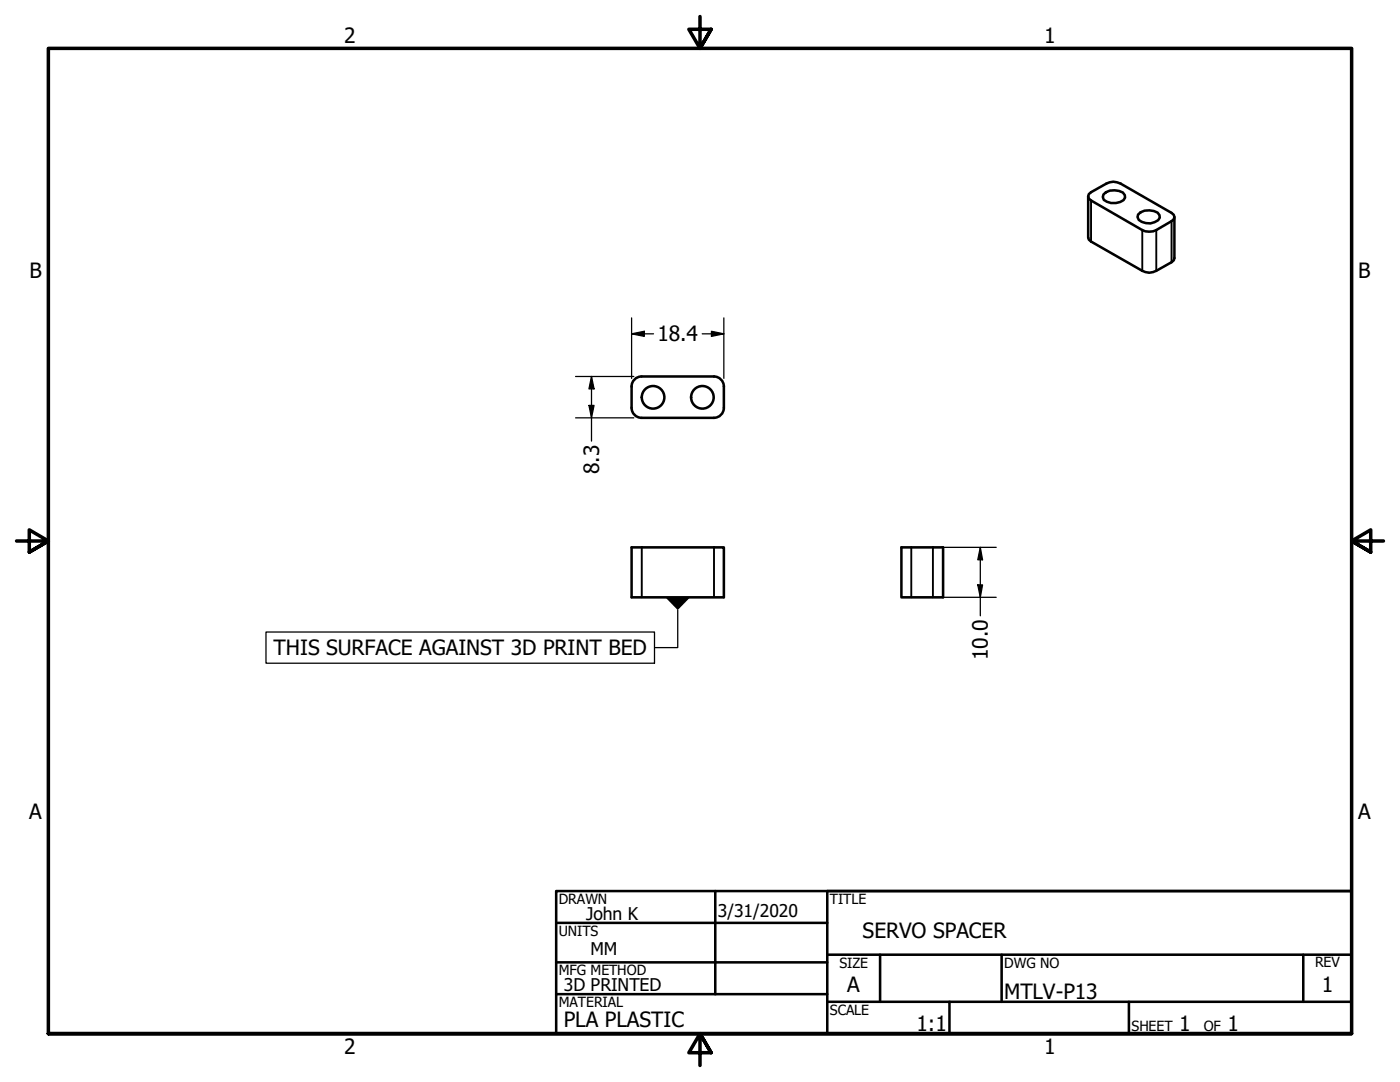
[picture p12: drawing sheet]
<svg xmlns="http://www.w3.org/2000/svg" width="279mm" height="216mm" viewBox="0 0 279 216" stroke-linecap="round" stroke-linejoin="round" font-family="sans-serif">
<!-- layer: Visible (ANSI) -->
<g fill="none" stroke="#000" stroke-width=".51">
<path d="M217.2 39.2v8.2l.1 .4 .4 .4 10.3 5.8a2.75 2.75 0 0 0 2.8 0l3.5-2.1 .1-.4v-8.2M217.3 38.7l3.5-2.1a2.87 2.87 0 0 1 2.8 0l10.2 5.9 .5 .4 .1 .4-.1 .5-3.5 2.1a3.2 3.2 0 0 1-2.8 0l-10.3-5.9-.4-.4-.1-.4zM220.2 38.8a3.1 3.1 0 0 1 3.9-.4l.4 .5v.5a2.74 2.74 0 0 1-3.6 .9l-.6-.4-.2-.6zM227.1 42.8a3.1 3.1 0 0 1 3.9-.4l.4 .5 .1 .5a2.82 2.82 0 0 1-4.2 .5l-.3-.6zM126 77.1v4.3M128 75.1a2 2 0 0 0-2 2M128.1 75.1h14.4M142.5 75.1a2 2 0 0 1 2 2M144.5 77.1v4.3M126 81.4a2 2 0 0 0 2 2M128.1 83.4h14.4M144.5 81.4a2 2 0 0 1-2 2"/>
<path d="M126 109.2h18.5v10h-18.5zM179.9 109.2h8.3v10h-8.3z"/>
<circle cx="130.3" cy="79.3" r="2.25"/>
<circle cx="140.2" cy="79.3" r="2.25"/>
</g>
<!-- layer: Visible Narrow (ANSI) -->
<path d="M217.7 40v8.2M228 45.9v8.1M230.8 45.9v8.1M233.8 44.1v8.2M128.1 109.2v10M142.5 109.2v10M181.9 109.2v10M186.2 109.2v10" fill="none" stroke="#000" stroke-width=".38"/>
<!-- layer: Border (ANSI) -->
<path d="M139.7 3.3v6.4l-2.2-3.9h4.4l-2.2 3.9 2.2-3.9M3.3 107.9h6.4l-3.9-2.2v4.5l3.9-2.3-3.9 2.3M276.1 107.9h-6.4l3.9-2.2v4.5l-3.9-2.3 3.9 2.3M9.7 206.2v-196.5h260v196.5h-260h260M141.9 210.1l-2.2-3.9 2.2 3.9h-4.4l2.2-3.9v6.4" fill="none" stroke="#000" stroke-width=".7"/>
<!-- layer: Title (ANSI) -->
<g fill="none" stroke="#000" stroke-width=".51">
<path d="M111 177.8h158.7v28.4h-158.7zM142.7 177.8v20.6M269.7 177.8h-104.6v28.4M111 184.1h54.1M111 192h54.1M111 198.4h54.1M165.1 190.5h104.6M165.1 199.9h104.6M175.6 190.5v9.4M189.5 199.9v6.3M199.9 190.5v9.4M225.3 199.9v6.3"/>
<path d="M260.1 190.5v9.4"/>
</g>
<!-- layer: Symbol (ANSI) -->
<path d="M132.8 119.2h4.9l-2.4 2.5z" fill-rule="evenodd" fill="#000"/>
<path d="M53.1 126.1h77.5v6.2h-77.5zM135.3 121.7v7.5h-4.7" fill="none" stroke="#000" stroke-width=".25"/>
<!-- layer: Dimension (ANSI) -->
<g fill="none" stroke="#000" stroke-width=".25">
<path d="M114.9 75.1h11.6M118 75.1l.6 2.5h-1.1zM118 75.1v12.9M126 66.6l2.6-.5v1zM126 66.6h4.4M126 63.4v12.1M140.1 66.6h4.4M142 66.1l2.5 .5-2.5 .5zM144.5 63.4v12.1M114.9 83.4h11.6M117.5 80.9h1.1l-.6 2.5zM187.8 109.2h11"/>
<path d="M187.8 119.2h11M195.1 116.7h1l-.5 2.5zM195.6 109.2l.5 2.5h-1zM195.6 109.2v13.7"/>
</g>
<g fill="#000">
<path d="M118 75.1l.6 2.5h-1.1z" fill-rule="evenodd"/>
<path d="M126 66.6l2.6-.5v1z" fill-rule="evenodd"/>
<path d="M142 66.1l2.5 .5-2.5 .5z" fill-rule="evenodd"/>
<path d="M117.5 80.9h1.1l-.6 2.5z" fill-rule="evenodd"/>
<path d="M195.1 116.7h1l-.5 2.5z" fill-rule="evenodd"/>
<path d="M195.6 109.2l.5 2.5h-1z" fill-rule="evenodd"/>
</g>
<g font-size="4.2">
<text x="68.7" y="8.6">2</text>
<text x="208.4" y="8.6">1</text>
<text x="5.9" y="55.5">B</text>
<text x="271.1" y="55.5">B</text>
<text x="131.2" y="68.1">18.4</text>
<text x="119.6" y="94.6" transform="rotate(-90 119.6 94.6)">8.3</text>
<text x="54.6" y="130.7">THIS SURFACE AGAINST 3D PRINT BED</text>
<text x="197.2" y="131.8" transform="rotate(-90 197.2 131.8)">10.0</text>
<text x="5.8" y="163.4">A</text>
<text x="271" y="163.4">A</text>
<text x="172.1" y="187.2">SERVO SPACER</text>
<text x="169.1" y="198">A</text>
<text x="263.8" y="198">1</text>
<text x="200.4" y="199.3">MTLV-P13</text>
<text x="112.5" y="204.9">PLA PLASTIC</text>
<text x="182.9" y="205.7">1:1</text>
<text x="235.3" y="205.7">1</text>
<text x="245" y="205.7">1</text>
<text x="68.7" y="210.3">2</text>
<text x="208.4" y="210.3">1</text>
</g>
<g font-size="3.5">
<text x="117" y="183.6">John K</text>
<text x="143.3" y="183.1">3/31/2020</text>
<text x="117.9" y="190.6">MM</text>
<text x="112.5" y="197.7">3D PRINTED</text>
</g>
<g font-size="2.8">
<text x="111.5" y="180.3">DRAWN</text>
<text x="165.6" y="180.3">TITLE</text>
<text x="111.5" y="186.8">UNITS</text>
<text x="111.5" y="194.6">MFG METHOD</text>
<text x="167.5" y="193.1">SIZE</text>
<text x="200.4" y="193.1">DWG NO</text>
<text x="262.4" y="193">REV</text>
<text x="111.5" y="200.9">MATERIAL</text>
<text x="165.6" y="202.5">SCALE</text>
<text x="225.8" y="205.7">SHEET</text>
<text x="240.2" y="205.7">OF</text>
</g>
</svg>
